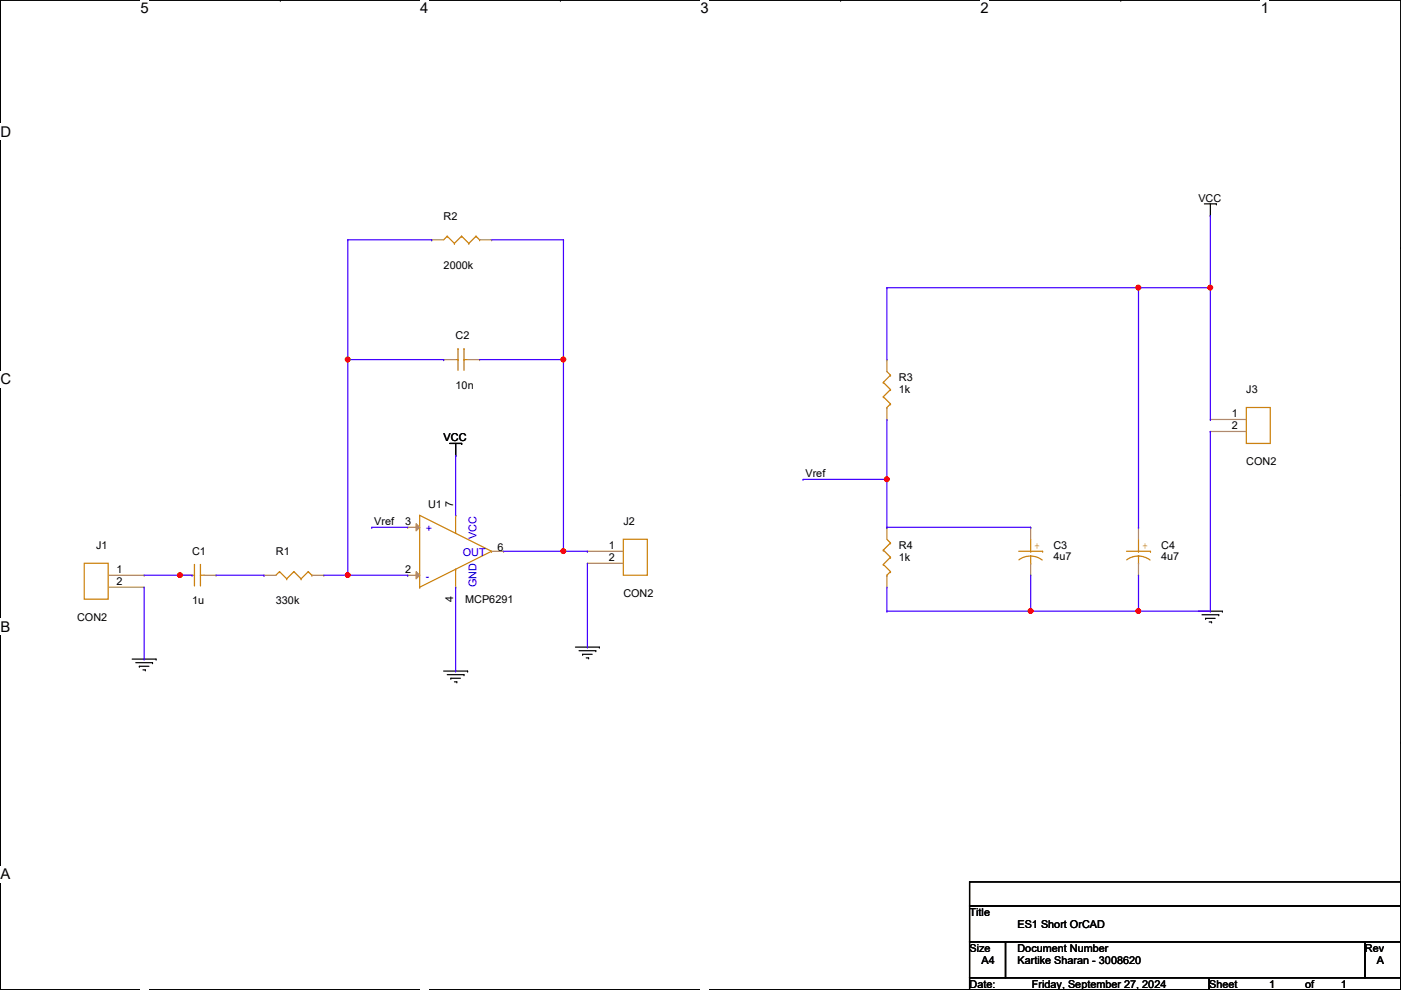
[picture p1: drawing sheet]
<svg xmlns="http://www.w3.org/2000/svg" width="297mm" height="210mm" viewBox="0 0 297 210" stroke-linecap="round" stroke-linejoin="round" font-family="sans-serif">
<path d="M.1 0h296.9v209.8h-296.9z" fill="none" stroke="#000" stroke-width=".25"/>
<g fill="#fff">
<path d="M29.8 0h1.7v3.5h-1.7z"/>
<path d="M29.8 209.8l1.7 .1z"/>
</g>
<path d="M59.4 0h.1M59.4 209.8h.1" fill="none" stroke="#000" stroke-width=".25"/>
<g fill="#fff">
<path d="M89.1 0h1.7v3.5h-1.7z"/>
<path d="M89.1 209.8l1.7 .1z"/>
</g>
<path d="M118.8 0h.1M118.8 209.8h.1" fill="none" stroke="#000" stroke-width=".25"/>
<g fill="#fff">
<path d="M148.5 0h1.7v3.5h-1.7z"/>
<path d="M148.5 209.8l1.7 .1z"/>
</g>
<path d="M178.2 0h.1M178.2 209.8h.1" fill="none" stroke="#000" stroke-width=".25"/>
<g fill="#fff">
<path d="M207.9 0h1.7v3.5h-1.7z"/>
<path d="M207.9 209.8l1.7 .1z"/>
</g>
<path d="M237.6 0h.1M237.6 209.8h.1" fill="none" stroke="#000" stroke-width=".25"/>
<g fill="#fff">
<path d="M267.3 0h1.7v3.5h-1.7z"/>
<path d="M267.3 209.8l1.7 .1z"/>
<path d="M.1 26.2h2.2v3.5h-2.2z"/>
<path d="M297 26.2l.1 3.5z"/>
<path d="M.1 78.7h2.2v3.5h-2.2z"/>
<path d="M297 78.7l.1 3.5z"/>
</g>
<path d="M.1 52.5h.1M297 52.5h.1" fill="none" stroke="#000" stroke-width=".25"/>
<g fill="#fff">
<path d="M.1 131.1h2.1v3.5h-2.1z"/>
<path d="M297 131.1l.1 3.5z"/>
</g>
<path d="M.1 104.9h.1M297 104.9h.1" fill="none" stroke="#000" stroke-width=".25"/>
<path d="M.1 104.9h.1M297 104.9h.1" fill="none" stroke="#000" stroke-width=".21"/>
<g fill="#fff">
<path d="M.1 183.6h2.1v3.5h-2.1z"/>
<path d="M297 183.6l.1 3.5z"/>
</g>
<g fill="none" stroke="#000" stroke-width=".25">
<path d="M255.4 43.2h2.5M256.6 45.8h.1M256.6 43.2v2.6M257.9 43.2h.1M95.3 94h2.6M96.6 96.6h.1M96.6 94v2.6M97.9 94h.1M28 139.7h5.1M33.1 139.7h.1M122 137.2h5.1M122.8 138h3.5"/>
<path d="M123.5 138.7h.1M123.5 138.7h2.1M124.3 139.5h.5M124.8 139.5h.1M126.3 138h.1M127.1 137.2h.1M254.1 129.6h5.1M254.8 130.3h3.6M255.6 131.1h.1M255.6 131.1h2M256.4 131.9h.5M256.9 131.9h.1"/>
<path d="M258.4 130.3h.1M259.2 129.6h.1M.1 157.4h.1M28.8 140.5h3.5M29.5 141.3h.1M29.5 141.3h2.1M30.3 142h.5M30.8 142h.1M32.3 140.5h.1M94.1 142.3h5M94.8 143h3.6M95.6 143.8h.1"/>
<path d="M95.6 143.8h2M96.3 144.6h.6M96.9 144.6h.1M98.4 143h.1M99.1 142.3h.1M297 157.4h.1M205.6 187h91.4v5.1h-91.4zM205.6 192.1h91.4v7.6h-91.4zM205.6 199.7h7.6v7.6h-7.6zM213.2 199.7h76.2v7.6h-76.2zM289.4 199.7h7.6v7.6h-7.6zM205.6 207.3h50.8v2.5h-50.8z"/>
<path d="M256.4 207.3h40.6v2.5h-40.6z"/>
</g>
<g fill="none" stroke="#cc8006" stroke-width=".25">
<path d="M17.9 119.4h5v7.6h-5zM89 109.3h.1M89 109.3l15.2 7.6M89 109.3v15.2M96.6 109.3h.1M96.6 109.3v3.8M104.2 116.9h.1M104.2 116.9l-15.2 7.6M187.3 116.6h.1M187.3 119.7h.1M187.3 116.6l1.5 1.6M187.3 119.7l1.5 1.5"/>
<path d="M188 114.3l.8 .8M188.8 115.1h.1M188.8 118.2h.1M188.8 115.1l-1.5 1.5M188.8 118.2l-1.5 1.5M89 124.5h.1M96.6 120.7h.1M96.6 120.7v3.8M188 122h.1M188.8 121.2h.1M188.8 121.2l-.8 .8"/>
</g>
<path d="M188 111.8h.1M188 111.8v2.5M22.9 122h7.7M22.9 124.5h7.7M30.6 122h.1M30.6 124.5h.1M188 124.5h.1M188 122v2.5" fill="none" stroke="#a84" stroke-width=".25"/>
<path d="M88.2 111l.8 .8-.8 .8z" fill="#a84"/>
<path d="M86.4 111.8h.1M86.4 111.8h2.6M88.2 111l.8 .8-.8 .8z" fill="none" stroke="#a84" stroke-width=".25"/>
<path d="M88.2 121.2l.8 .8-.8 .7z" fill="#a84"/>
<g fill="none" stroke="#a84" stroke-width=".25">
<path d="M91.5 50.8h.1M91.5 50.8h2.6M101.7 50.8h2.5M104.2 50.8h.1M94.1 76.2h.1M94.1 76.2h2.5M99.1 76.2h2.6M101.7 76.2h.1M188 76.2h.1M188 76.2v2.6M188 88.9h.1M188 86.4v2.5"/>
<path d="M256.6 88.9h.1M256.6 91.5h.1M256.6 88.9h7.6M256.6 91.5h7.6M96.6 109.3h.1M104.2 116.9h2.6M106.8 116.9h.1M124.5 116.9h.1M124.5 119.4h.1M124.5 116.9h7.7M124.5 119.4h7.7M218.5 111.8h.1"/>
<path d="M218.5 111.8v2.5M218.5 119.4v2.6M241.4 111.8h.1M241.4 111.8v2.5M241.4 119.4v2.6M38.2 122h.1M38.2 122h2.5M43.3 122h2.5M45.8 122h.1M56 122h.1M56 122h2.5M66.1 122h2.6"/>
<path d="M68.7 122h.1M86.4 122h.1M86.4 122h2.6M88.2 121.2l.8 .8-.8 .7zM96.6 124.5h.1M218.5 122h.1M241.4 122h.1"/>
</g>
<g fill="none" stroke="#cc8006" stroke-width=".25">
<path d="M94.8 50.1h.1M94.8 50.1l-.7 .7M94.8 50.1l1.5 1.5M96.3 51.6h.1M97.9 50.1h.1M97.9 50.1l-1.6 1.5M97.9 50.1l1.5 1.5M99.4 51.6h.1M100.9 50.1h.1M100.9 50.1l-1.5 1.5M100.9 50.1l.8 .7M101.7 50.8h.1"/>
<path d="M96.6 76.2h.5M97.1 76.2h.1M97.1 74h.1M97.1 74v4.5M98.4 74h.1M98.4 76.2h.1M98.4 76.2h.7M98.4 74v4.5M188 78.8l.8 .7M188.8 79.5h.1M188.8 79.5l-1.5 1.6M187.3 81.1h.1"/>
<path d="M187.3 84.1h.1M187.3 81.1l1.5 1.5M187.3 84.1l1.5 1.5M188 86.4h.1M188.8 82.6h.1M188.8 85.6h.1M188.8 82.6l-1.5 1.5M188.8 85.6l-.8 .8M264.2 86.4h5.1v7.6h-5.1zM41.2 119.7h.1M41.2 119.7v4.5M42.5 119.7h.1"/>
<path d="M42.5 119.7v4.5M132.2 114.3h5v7.7h-5zM216 116.9h5.1M218.5 119.4h.1M218.5 116.9h.1M218.5 117.9l1.1 .1 1.4 .7M218.5 117.9l-1.6 .3-.9 .5M218.5 114.3v2.6M218.5 117.9v1.5M221.1 116.9h.1M238.8 116.9h5.1M241.4 119.4h.1"/>
<path d="M241.4 116.9h.1M241.4 117.9l1 .1 1.4 .7M241.4 117.9l-1.6 .3-.9 .5M241.4 114.3v2.6M241.4 117.9v1.5M243.9 116.9h.1M40.7 122h.5M41.2 122h.1M42.5 122h.1M42.5 122h.8M59.3 121.2h.1M59.3 121.2l-.8 .8"/>
<path d="M59.3 121.2l1.5 1.5M60.8 122.7h.1M62.3 121.2h.1M62.3 121.2l-1.5 1.5M62.3 121.2l1.5 1.5M63.8 122.7h.1M65.4 121.2h.1M65.4 121.2l-1.6 1.5M65.4 121.2l.7 .8M66.1 122h.1"/>
</g>
<path d="M73.7 76.2h.1M73.7 76.2v45.8M106.8 116.9h12.7M119.5 116.9h.1M68.7 122h5M73.7 122h.1" fill="none" stroke="#4200ff" stroke-width=".25"/>
<circle cx="73.7" cy="121.9" r=".49" fill="#f00"/>
<circle cx="73.7" cy="121.9" r=".49" fill="none" stroke="#f00" stroke-width=".25"/>
<circle cx="73.7" cy="76.2" r=".49" fill="#f00"/>
<circle cx="73.7" cy="76.2" r=".49" fill="none" stroke="#f00" stroke-width=".25"/>
<g fill="none" stroke="#4200ff" stroke-width=".25">
<path d="M73.7 50.8h.1M73.7 50.8v25.4h20.4M73.7 50.8h17.8M91.5 50.8h.1M104.2 50.8h15.3M119.5 50.8h.1M119.5 50.8v66.1M94.1 76.2h.1M101.7 76.2h17.8M119.5 76.2h.1M78.8 111.8h.1M78.8 111.8h7.6"/>
<path d="M119.5 116.9h.1M119.5 116.9h5M124.5 116.9h.1M73.7 122h12.7M86.4 122h.1"/>
</g>
<circle cx="119.4" cy="76.2" r=".49" fill="#f00"/>
<circle cx="119.4" cy="76.2" r=".49" fill="none" stroke="#f00" stroke-width=".25"/>
<circle cx="119.4" cy="116.9" r=".49" fill="#f00"/>
<circle cx="119.4" cy="116.9" r=".49" fill="none" stroke="#f00" stroke-width=".25"/>
<path d="M30.6 122h7.6M38.2 122h.1" fill="none" stroke="#4200ff" stroke-width=".25"/>
<circle cx="38.2" cy="121.9" r=".49" fill="#f00"/>
<circle cx="38.2" cy="121.9" r=".49" fill="none" stroke="#f00" stroke-width=".25"/>
<g fill="none" stroke="#4200ff" stroke-width=".25">
<path d="M96.6 96.6h.1M96.6 96.6v12.7M256.6 91.5h.1M256.6 91.5v38.1M124.5 119.4v17.8M30.6 139.7h.1M30.6 124.5v15.2M38.2 122h2.5M40.7 122h.1M45.8 122h10.2M56 122h.1M96.6 124.5v17.8"/>
<path d="M124.5 137.2h.1M188 129.6h.1M188 124.5v5.1M188 129.6h53.4M218.5 129.6h.1M218.5 122v7.6M241.4 129.6h.1M96.6 142.3h.1"/>
</g>
<circle cx="218.5" cy="129.6" r=".49" fill="#f00"/>
<circle cx="218.5" cy="129.6" r=".49" fill="none" stroke="#f00" stroke-width=".25"/>
<circle cx="241.4" cy="129.6" r=".49" fill="#f00"/>
<circle cx="241.4" cy="129.6" r=".49" fill="none" stroke="#f00" stroke-width=".25"/>
<g fill="none" stroke="#4200ff" stroke-width=".25">
<path d="M188 61h.1M188 61v15.2M188 61h53.4M241.4 61h.1M241.4 61v50.8M188 88.9v12.7M188 101.6h.1M188 111.8h30.5M218.5 111.8h.1M241.4 111.8h.1M241.4 129.6h.1M241.4 122v7.6"/>
<path d="M241.4 129.6h15.2M256.6 129.6h.1"/>
</g>
<circle cx="241.4" cy="61" r=".49" fill="#f00"/>
<circle cx="241.4" cy="61" r=".49" fill="none" stroke="#f00" stroke-width=".25"/>
<path d="M241.4 61h15.2M256.6 61h.1M256.6 61v27.9M256.6 88.9h.1M170.3 101.6h.1M170.3 101.6h17.7v10.2M188 111.8h.1" fill="none" stroke="#4200ff" stroke-width=".25"/>
<circle cx="188" cy="101.6" r=".49" fill="#f00"/>
<circle cx="188" cy="101.6" r=".49" fill="none" stroke="#f00" stroke-width=".25"/>
<path d="M256.6 45.8h.1M256.6 45.8v15.2" fill="none" stroke="#4200ff" stroke-width=".25"/>
<circle cx="256.6" cy="61" r=".49" fill="#f00"/>
<circle cx="256.6" cy="61" r=".49" fill="none" stroke="#f00" stroke-width=".25"/>
<circle cx="73.7" cy="121.9" r=".49" fill="#f00"/>
<circle cx="73.7" cy="121.9" r=".49" fill="none" stroke="#f00" stroke-width=".25"/>
<circle cx="73.7" cy="76.2" r=".49" fill="#f00"/>
<circle cx="73.7" cy="76.2" r=".49" fill="none" stroke="#f00" stroke-width=".25"/>
<circle cx="119.4" cy="76.2" r=".49" fill="#f00"/>
<circle cx="119.4" cy="76.2" r=".49" fill="none" stroke="#f00" stroke-width=".25"/>
<circle cx="119.4" cy="116.9" r=".49" fill="#f00"/>
<circle cx="119.4" cy="116.9" r=".49" fill="none" stroke="#f00" stroke-width=".25"/>
<circle cx="38.2" cy="121.9" r=".49" fill="#f00"/>
<circle cx="38.2" cy="121.9" r=".49" fill="none" stroke="#f00" stroke-width=".25"/>
<circle cx="218.5" cy="129.6" r=".49" fill="#f00"/>
<circle cx="218.5" cy="129.6" r=".49" fill="none" stroke="#f00" stroke-width=".25"/>
<circle cx="241.4" cy="129.6" r=".49" fill="#f00"/>
<circle cx="241.4" cy="129.6" r=".49" fill="none" stroke="#f00" stroke-width=".25"/>
<circle cx="241.4" cy="61" r=".49" fill="#f00"/>
<circle cx="241.4" cy="61" r=".49" fill="none" stroke="#f00" stroke-width=".25"/>
<circle cx="188" cy="101.6" r=".49" fill="#f00"/>
<circle cx="188" cy="101.6" r=".49" fill="none" stroke="#f00" stroke-width=".25"/>
<circle cx="256.6" cy="61" r=".49" fill="#f00"/>
<circle cx="256.6" cy="61" r=".49" fill="none" stroke="#f00" stroke-width=".25"/>
<g font-size="3.1">
<text x="29.8" y="2.8">5</text>
<text x="89.1" y="2.8">4</text>
<text x="148.5" y="2.8">3</text>
<text x="207.9" y="2.8">2</text>
<text x="267.3" y="2.8">1</text>
<text x=".1" y="29">D</text>
<text x=".1" y="81.5">C</text>
<text x=".1" y="133.9">B</text>
<text x=".1" y="186.4">A</text>
<text x="297" y="186.4">A</text>
</g>
<g font-size="2.3">
<text x="94.1" y="46.6">R2</text>
<text x="254.1" y="42.8">VCC</text>
<text x="94.1" y="57">2000k</text>
<text x="96.6" y="72">C2</text>
<text x="96.6" y="82.4">10n</text>
<text x="190.6" y="80.9">R3</text>
<text x="190.6" y="83.4">1k</text>
<text x="264.2" y="83.4">J3</text>
<text x="261.2" y="88.4">1</text>
<text x="94.1" y="93.6">VCC</text>
<text x="261.2" y="90.9">2</text>
<text x="170.8" y="101.1">Vref</text>
<text x="264.2" y="98.6">CON2</text>
<text x="90.8" y="107.8">U1</text>
<text x="96.1" y="107.5" transform="rotate(-90 96.1 107.5)">7</text>
<text x="79.3" y="111.3">Vref</text>
<text x="85.9" y="111.3">3</text>
<text x="132.2" y="111.3">J2</text>
<text x="20.4" y="116.4">J1</text>
<text x="40.7" y="117.7">C1</text>
<text x="58.5" y="117.7">R1</text>
<text x="105.5" y="116.9">6</text>
<text x="129.1" y="116.3">1</text>
<text x="129.1" y="118.9">2</text>
<text x="190.6" y="116.4">R4</text>
<text x="190.6" y="119">1k</text>
<text x="223.3" y="116.4">C3</text>
<text x="223.3" y="118.7">4u7</text>
<text x="246.2" y="116.4">C4</text>
<text x="246.2" y="118.7">4u7</text>
<text x="24.7" y="121.4">1</text>
<text x="24.7" y="124">2</text>
<text x="85.9" y="121.4">2</text>
<text x="16.3" y="131.7">CON2</text>
<text x="40.7" y="128.1">1u</text>
<text x="58.5" y="128.1">330k</text>
<text x="96.1" y="127.6" transform="rotate(-90 96.1 127.6)">4</text>
<text x="98.6" y="127.8">MCP6291</text>
<text x="132.2" y="126.6">CON2</text>
<text x="205.6" y="194.1">Title</text>
<text x="215.7" y="196.7">ES1 Short OrCAD</text>
<text x="205.6" y="201.8">Size</text>
<text x="215.7" y="201.8">Document Number</text>
<text x="289.4" y="201.8">Rev</text>
<text x="205.6" y="209.4">Date:</text>
<text x="208.1" y="204.3">A4</text>
<text x="215.7" y="204.3">Kartike Sharan - 3008620</text>
<text x="218.8" y="209.4">Friday, September 27, 2024</text>
<text x="256.4" y="209.4">Sheet</text>
<text x="269.1" y="209.4">1</text>
<text x="276.7" y="209.4">of</text>
<text x="284.3" y="209.4">1</text>
<text x="291.9" y="204.3">A</text>
</g>
<g font-size="2.3" fill="#00c">
<text x="90.3" y="112.9">+</text>
<text x="98.1" y="117.9">OUT</text>
<text x="101" y="114.3" transform="rotate(-90 101 114.3)">VCC</text>
<text x="90.3" y="123">-</text>
<text x="101" y="124.5" transform="rotate(-90 101 124.5)">GND</text>
</g>
<g font-size="2.3" fill="#cc8006">
<text x="219.3" y="116.5">+</text>
<text x="242.1" y="116.5">+</text>
</g>
</svg>
